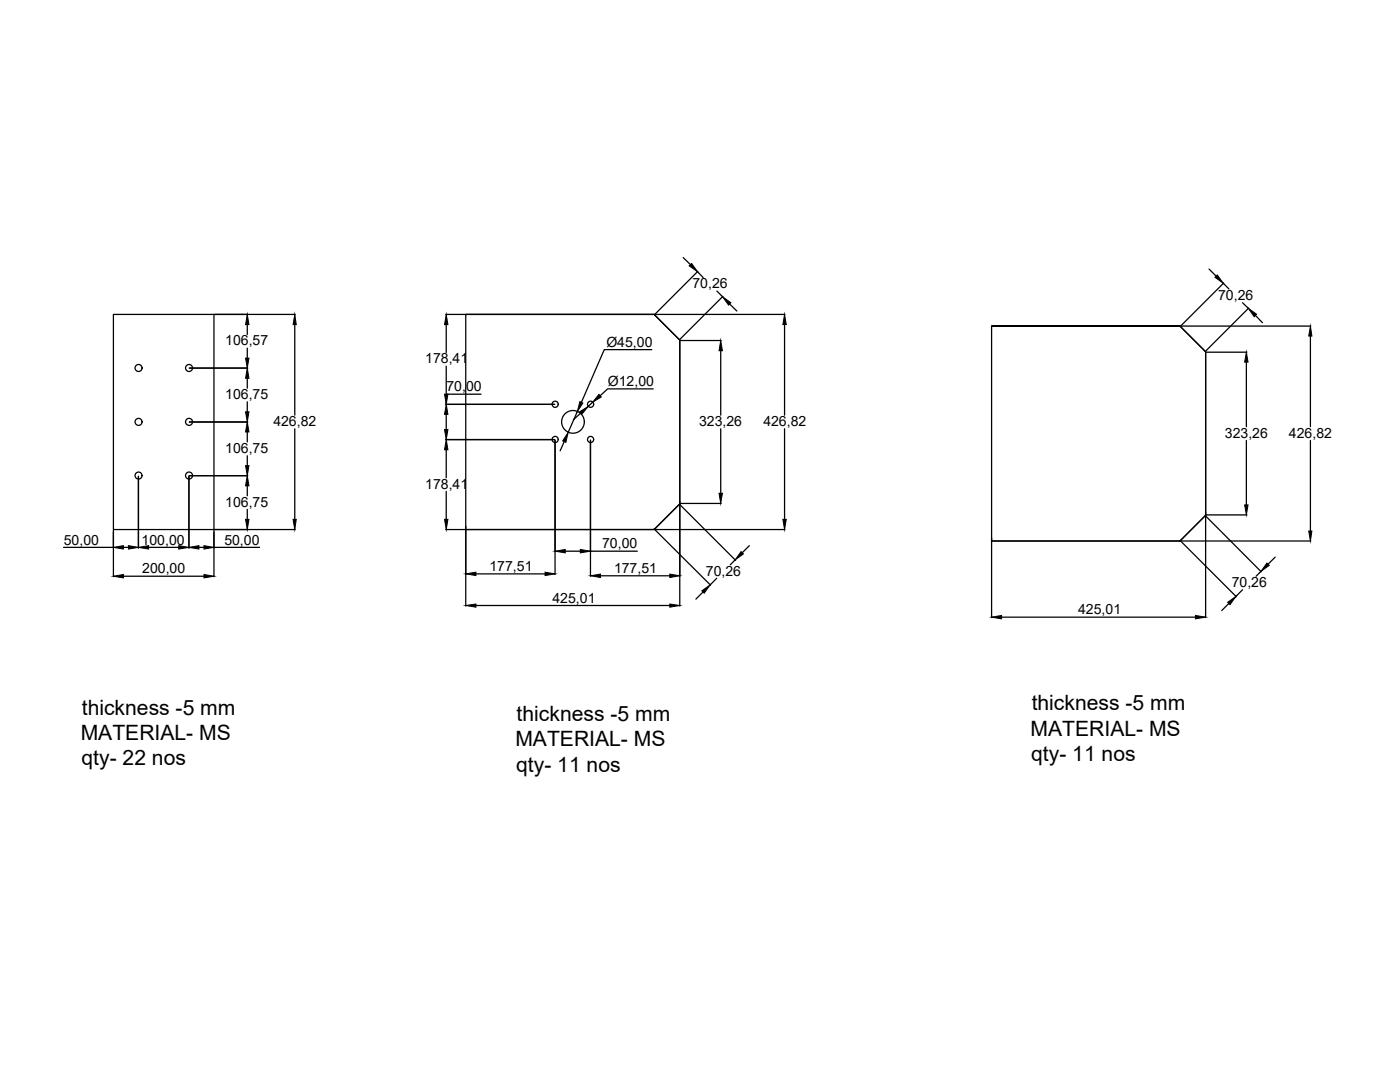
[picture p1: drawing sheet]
<svg xmlns="http://www.w3.org/2000/svg" width="279mm" height="216mm" viewBox="0 0 279 216" stroke-linecap="round" stroke-linejoin="round" font-family="sans-serif">
<!-- layer: 0 -->
<g fill="none" stroke="#000" stroke-width=".25">
<path d="M136.3 51.4l1.5 1.4M139.2 54.2l1.1 1.2M139.3 54.1l-8.6 8.6M143.1 58.1l1.1 1.1M144.3 59.1l-8.6 8.6M241.3 53.7l1.4 1.4M244.1 56.5l1.2 1.2M244.2 56.5l-8.6 8.6M22.6 62.7h20.1v43h-20.1zM37.8 73.4h11.6M42.8 62.7h16.1M49.3 64.8v2"/>
<path d="M49.3 69.5v2M49.3 75.5v2M58.8 64.8v18M89 62.7h3.9M89.1 64.8v5.6M89.1 73.1v5.6M92.9 62.7h37.6h-37.6v43h37.6M96 78.7h-6.9v2M130.1 69.8h-9.5l-4.6 10.5M130.4 77.6h-9.1l-1.5 1.4M130.5 62.7l5.2 5.2M130.6 62.7h26.1"/>
<path d="M135.7 67.9v53M135.7 67.9h8.2M143.8 70v12.8M145.6 60.7l1.5 1.4M156.6 64.8v18M197.9 65.1h37.5h-37.5v42.9h37.5M235.4 65.1l5.2 5.2v52.9M235.5 65.1h26.1M240.7 70.3h8.2M248 60.4l1.1 1.1M248.7 72.3v12.8M249.2 61.5l-8.6 8.6"/>
<path d="M250.6 62.9l1.4 1.5M261.5 67.1v18M27.6 95v14.3M37.7 95v14.3M37.8 94.9h11.6M37.8 84.2h11.6M49.3 80.2v2M49.3 86.2v2M49.3 90.9v2M49.3 96.9v2M58.8 85.6v18M89 87.7h21.7"/>
<path d="M89 80.7h21.7M89.1 82.7v3M89.1 89.7v5.6M89.1 98v5.6M110.8 87.8v26.8M112.6 88.1l-.8 1.9M115.2 82.1l-1.8 4.2M115.9 82.4l-1.5 1.4M117.8 87.8v27.2M118.3 80.3l-.9 .8M143.8 85.6v12.8M156.6 85.6v18"/>
<path d="M248.7 87.9v12.9M261.5 87.9v18.1M12.7 109.2h9.9M22.6 105.7v9.4M24.6 115h16.1M24.6 109.2h1M29.7 109.2h6M39.7 109.2h1M42.7 105.7v9.4M42.7 109.2h9.1M42.8 105.7h16.1M49.3 101.6v2"/>
<path d="M89 105.7h3.9M92.9 105v15.9M95 114.5h13.8M112.8 110h3M117.8 110h9.4M119.8 114.9h13.9M130.6 105.7h26.1M130.7 105.7l11.1 11.1M135.7 100.4l-5.2 5.2M135.7 100.7l11.1 11.1M135.7 100.5h8.2M140.3 118.1l-1.4 1.4"/>
<path d="M143 115.4l-1.3 1.3M146.7 111.7l-1 1M149.5 108.9l-1.3 1.4M197.9 107.3v15.9M235.5 108h26.1M235.6 107.9h-.2M235.6 108l11.1 11.1M240.5 102.9l-5 5M240.6 102.7v.2M240.6 103l11.1 11.1M240.7 102.7h8.2M248 117.7l-1.3 1.3"/>
<path d="M251.7 114l-1 1M254.5 111.2l-1.4 1.4M95 120.8h38.7M199.9 123.1h38.7M245.2 120.4l-1.4 1.4"/>
<circle cx="27.7" cy="73.4" r=".7"/>
<circle cx="37.7" cy="73.4" r=".7"/>
<circle cx="27.7" cy="84.2" r=".7"/>
<circle cx="27.7" cy="94.9" r=".7"/>
<circle cx="37.7" cy="94.9" r=".7"/>
<circle cx="37.7" cy="84.2" r=".7"/>
<circle cx="110.8" cy="87.7" r=".61"/>
<circle cx="110.8" cy="80.7" r=".61"/>
<circle cx="114.3" cy="84.2" r="2.27"/>
<circle cx="117.9" cy="80.7" r=".61"/>
<circle cx="117.9" cy="87.7" r=".61"/>
</g>
<g fill="#000" stroke="#000" stroke-width=".2">
<path d="M137.5 53l.5-.4 1.2 1.6zM242.5 55.3l.4-.4 1.2 1.6zM49.3 73.4l.4 2.1h-.7zM49 71.5h.7l-.4 1.9zM49.3 62.7l.4 2.1h-.7zM58.8 62.7l.3 2.1h-.6zM88.7 78.7h.7l-.3 2zM89.1 62.7l.3 2.1h-.7zM119.5 78.7l.5 .5-1.7 1.1zM143.8 67.9l.4 2.1h-.7zM144.2 59.2l1.7 1.2-.5 .5zM156.6 62.7l.3 2.1h-.7z"/>
<path d="M248.7 70.3l.4 2h-.7zM249.1 61.5l1.7 1.2-.5 .5zM261.5 65.1l.3 2h-.6zM49.3 94.9l.4 2h-.7zM49 92.9h.7l-.4 2zM49.3 84.2l.4 2h-.7zM49 82.2h.7l-.4 2zM89.1 87.7l.3 2h-.7zM88.7 85.7h.7l-.3 2zM89.1 80.7l.3 2h-.7zM113.4 86.3l-.5 2-.6-.3zM115.7 82.2l1.7-1.1-1.3 1.6z"/>
<path d="M115.7 80.1l.6 .3-1.1 1.7zM143.5 98.4h.7l-.4 2.1zM22.6 115l2-.4v.7zM22.6 109.2l2-.3v.7zM25.6 108.9l2 .3-2 .4zM27.6 109.2l2.1-.3v.7zM35.7 108.9l2 .3-2 .4zM37.7 109.2l2-.3v.7zM40.7 114.6l2 .4-2 .3zM40.7 108.9l2 .3-2 .4zM49 103.6h.7l-.4 2.1zM58.5 103.6h.6l-.3 2.1z"/>
<path d="M88.7 103.6h.7l-.3 2.1zM92.9 114.5l2.1-.3v.7zM108.8 114.2l2 .3-2 .4zM110.8 110l2-.4v.7zM115.8 109.6l2 .4-2 .3zM117.8 114.9l2-.3v.6zM133.7 114.6l2 .3-2 .3zM140.1 117.9l1.6-1.2-1.2 1.7zM147.9 110.1l.5 .4-1.7 1.2zM156.2 103.6h.7l-.3 2.1zM248.4 100.8h.7l-.4 1.9zM252.8 112.4l.5 .4-1.6 1.2z"/>
<path d="M261.2 106h.6l-.3 2zM92.9 120.8l2.1-.3v.7zM133.7 120.5l2 .3-2 .4zM197.9 123.1l2-.3v.7zM238.6 122.8l2 .3-2 .4zM245 120.2l1.7-1.2-1.2 1.7z"/>
</g>
<g font-size="4.2">
<text x="16.3" y="142.6">thickness -5 mm</text>
<text x="103.1" y="143.8">thickness -5 mm</text>
<text x="205.9" y="141.7">thickness -5 mm</text>
<text x="16.1" y="147.7">MATERIAL- MS</text>
<text x="102.9" y="148.9">MATERIAL- MS</text>
<text x="205.7" y="146.8">MATERIAL- MS</text>
<text x="16.3" y="152.7">qty- 22 nos</text>
<text x="103" y="154">qty- 11 nos</text>
<text x="205.8" y="151.8">qty- 11 nos</text>
</g>
<g font-size="2.8">
<text x="138.2" y="57.5">70,26</text>
<text x="243.1" y="59.9">70,26</text>
<text x="44.9" y="68.9">106,57</text>
<text x="121" y="69.2">Ø45,00</text>
<text x="84.9" y="72.5">178,41</text>
<text x="121.3" y="77">Ø12,00</text>
<text x="44.9" y="79.6">106,75</text>
<text x="89.1" y="78.1">70,00</text>
<text x="54.6" y="85">426,82</text>
<text x="139.5" y="85">323,26</text>
<text x="152.3" y="85">426,82</text>
<text x="244.5" y="87.3">323,26</text>
<text x="257.2" y="87.3">426,82</text>
<text x="44.9" y="90.4">106,75</text>
<text x="44.9" y="101.1">106,75</text>
<text x="84.9" y="97.5">178,41</text>
<text x="12.7" y="108.7">50,00</text>
<text x="28.3" y="108.7">100,00</text>
<text x="44.8" y="108.7">50,00</text>
<text x="97.7" y="114">177,51</text>
<text x="120.2" y="109.4">70,00</text>
<text x="28.4" y="114.4">200,00</text>
<text x="122.5" y="114.3">177,51</text>
<text x="140.9" y="114.9">70,26</text>
<text x="245.8" y="117.1">70,26</text>
<text x="110.3" y="120.3">425,01</text>
<text x="215.2" y="122.6">425,01</text>
</g>
</svg>
